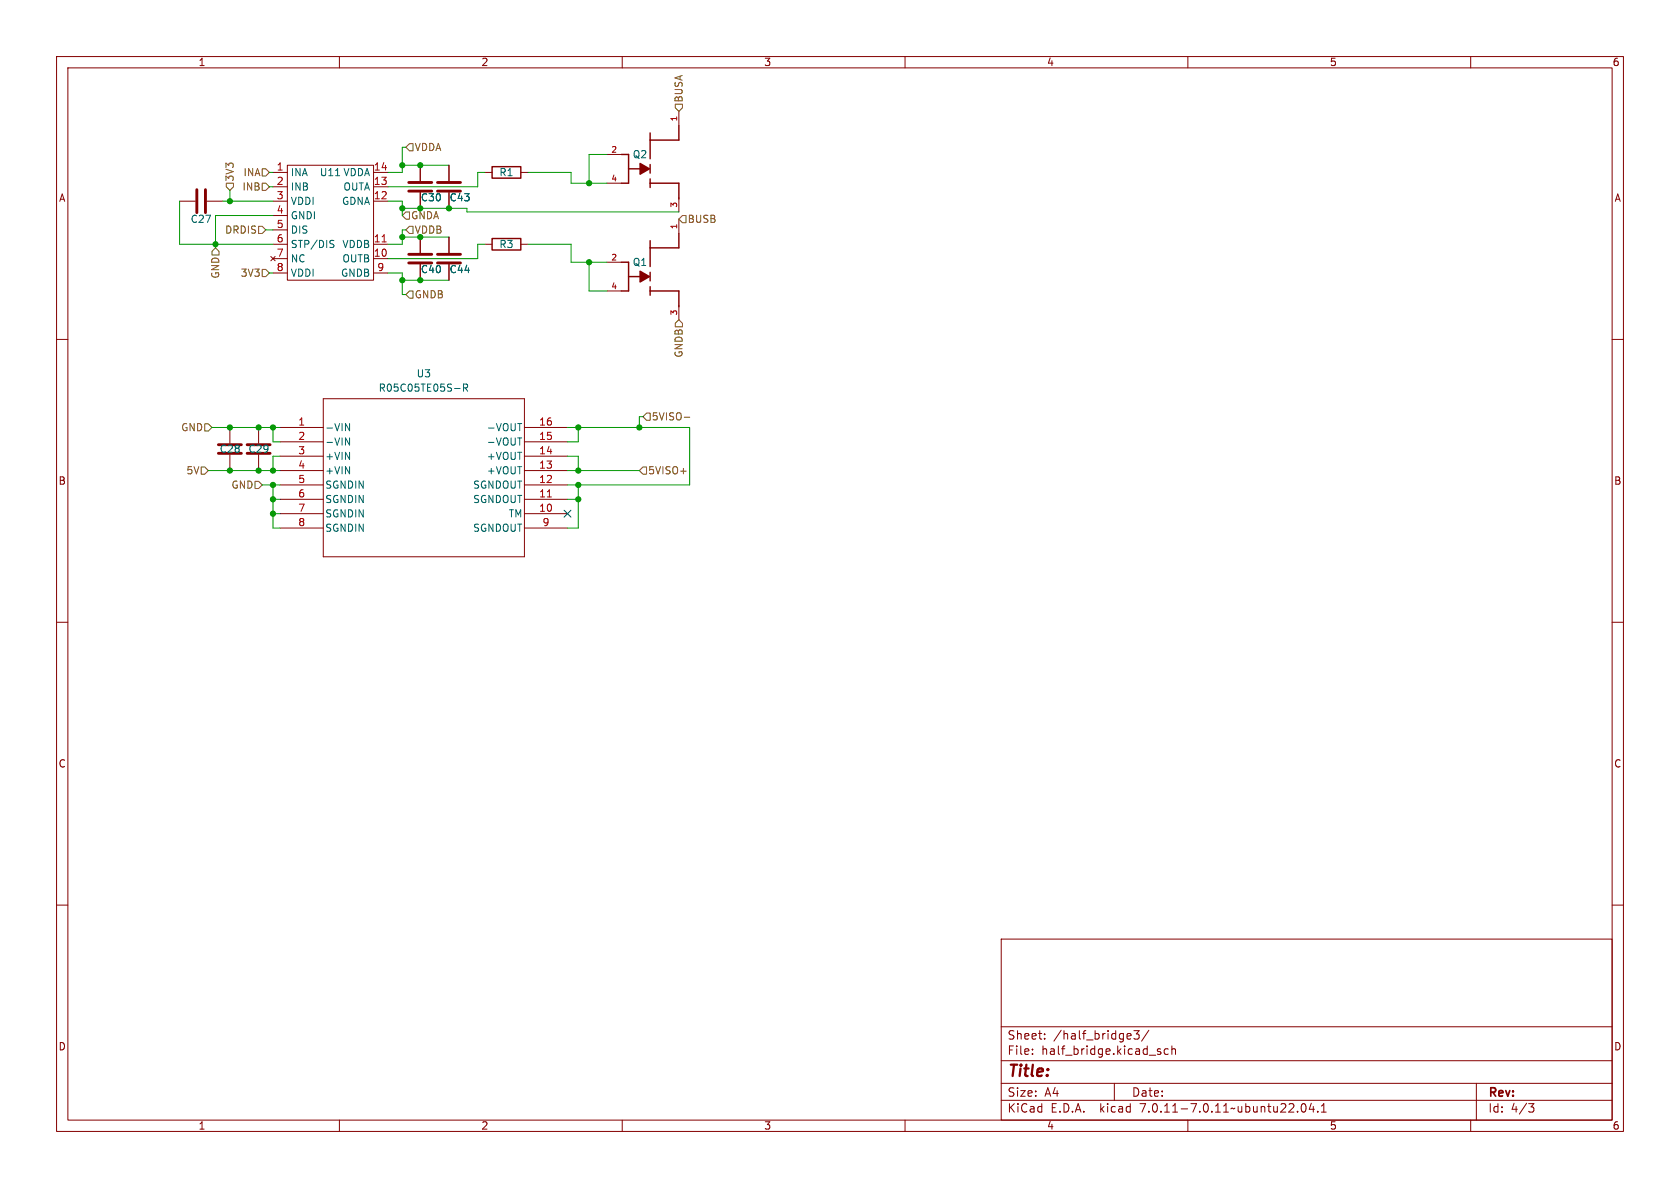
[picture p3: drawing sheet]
<svg xmlns="http://www.w3.org/2000/svg" width="297mm" height="210mm" viewBox="0 0 297 210" stroke-linecap="round" stroke-linejoin="round" font-family="sans-serif">
<g fill="none" stroke="#840000" stroke-width=".18">
<path d="M10 10h277v190h-277zM12 12h273v186h-273zM60 10v2M110 10v2M120 19.7v2.5M160 10v2M210 10v2M260 10v2M31.7 35.6h2.8M36.6 35.6h2.8M48.3 30.5h2.5M48.3 35.6h2.5"/>
<path d="M48.3 33h2.5M48.3 38.1h2.5M50.8 29.2h15.2v20.3h-15.2zM66 30.5h2.6M66 35.6h2.6M66 33h2.6M74.3 29.2v2.8M74.3 34v2.8M79.4 29.2v2.8M79.4 34v2.8M85.7 30.5h1.3M92.1 30.5h1.2"/>
<path d="M107.3 27.3h2.6M107.3 32.4h2.6M120 34.9v2.6M120 38.7v2.6M10 60h2M47.9 45.3l.7 .8M48.3 45.7h2.5M48.3 43.2h2.5M48.3 40.6h2.5M48.3 48.3h2.5M48.6 45.3l-.7 .8M66 45.7h2.6"/>
<path d="M66 43.2h2.6M66 48.3h2.6M74.3 41.9v2.8M74.3 46.7v2.8M79.4 41.9v2.8M79.4 46.7v2.8M85.7 43.2h1.3M92.1 43.2h1.2M107.3 46.4h2.6M107.3 51.4h2.6M120 54v2.5M285 60h2"/>
<path d="M40.6 75.6v2.8M45.7 75.6v2.8M49.5 75.6h7.6M49.5 78.1h7.6M57.1 70.5h35.6v27.9h-35.6zM92.7 75.6h7.6M92.7 78.1h7.6M40.6 80.4v2.8M45.7 80.4v2.8M49.5 90.8h7.6M49.5 88.3h7.6M49.5 85.7h7.6"/>
<path d="M49.5 83.2h7.6M49.5 80.6h7.6M49.5 93.3h7.6M92.7 90.8h7.6M92.7 88.3h7.6M92.7 85.7h7.6M92.7 83.2h7.6M92.7 80.6h7.6M92.7 93.3h7.6M10 110h2M285 110h2M10 160h2"/>
<path d="M285 160h2M177 166h108v32h-108zM60 198v2M110 198v2M160 198v2M177 194.5h108M177 191.5h108M177 187.5h108M177 181.5h108M182.5 186.3v.1M182.5 185.5v.1M184.7 183.6v.1"/>
<path d="M184.7 182.8v.1M197 191.5v3M199.5 182.7l.4 .1 .1 .3-.8 .1M199.9 183.6l-.4 .1M200.5 182.2h.9l-.5 .6 .4 .1v.7l-.2 .1h-.4l-.2-.1M203.1 182.1l-1.3 2M204.8 185.9l.4 .1v.2l-.2 .2h-.3M204.8 185.4l.4 .1M206.5 185.5l-.4-.1-.3 .3v.4l.2 .2h.5M207.2 185.5l.2-.1 .3 .1 .1 .9M207.2 184.9v1.5M210 198v2"/>
<path d="M229.4 196.5v.1M230.2 195.2l.2-.1a.81 .81 0 0 1 .6 .6 .81 .81 0 0 1-.3 .8l-.2 .1a.81 .81 0 0 1-.3-1.4zM231.8 195l-.3 1.1h.9M232.2 195.6v1M233 196.5v.1M233.6 196.6h.9M233.6 195.5l.4-.4v1.5M260 198v2M261 191.5v6.5M270.2 195.1h1l-.5 .6 .4 .1 .1 .5-.3 .3h-.4"/>
</g>
<g fill="none" stroke="#840000" stroke-width=".25">
<path d="M87 29.5h5.1v2h-5.1zM109.9 27.3h1.2v5.1h-1.2M111.1 29.8h3.2M114.9 32.4h5.1v2.8M114.9 23.5v4.6M114.9 29.1v1.5M114.9 31.6v1.5M120 22.2v2.6h-5.1M87 42.2h5.1v2h-5.1zM109.9 46.4h1.2v5h-1.2M111.1 48.9h3.2M114.9 42.5v4.6"/>
<path d="M114.9 48.1v1.6M114.9 50.7v1.5M114.9 51.4h5.1v2.8M120 41.3v2.5h-5.1"/>
</g>
<g fill="#840000" stroke="#840000" stroke-width=".25">
<path d="M113.2 28.9l1.6 .9-1.6 1z"/>
<path d="M113.2 47.9l1.6 1-1.6 .9z"/>
</g>
<g fill="none" stroke="#840000" stroke-width=".51">
<path d="M34.8 33.5v4.1M36.3 33.5v4.1M72.3 33.8h4M72.3 32.3h4M77.3 33.8h4.1M77.3 32.3h4.1M72.3 46.5h4M72.3 45h4M77.3 46.5h4.1M77.3 45h4.1M38.6 78.6h4.1M43.7 78.6h4.1"/>
<path d="M38.6 80.1h4.1M43.7 80.1h4.1"/>
</g>
<path d="M58.5 43.1l.4 .1 .1 .3-.2 .3h-.3M58.5 42.5l.5 .1M61.1 74.9l.7 1.2v-1.2M61.1 77.4l.7 1.3v-1.3M80.4 68.7h.9M81.9 68.6l.6-.1 .2-.2-.1-.3-.7-.1v1.3M82.2 68.6l.5 .6M91.5 77.4h.7M91.5 74.9h.7" fill="none" stroke="#006464" stroke-width=".18"/>
<path d="M67.6 42.8h.7M96.8 87.8h.7" fill="none" stroke="#a90000" stroke-width=".18"/>
<g fill="none" stroke="#725600" stroke-width=".18">
<path d="M119.4 18.4h1.2v.7l-.6 .6-.6-.6zM40 32.4h1.3v.6l-.7 .7-.6-.7zM46.4 32.4h.6l.6 .6-.6 .7h-.6zM46.4 29.8h.6l.6 .7-.6 .6h-.6zM71.1 38.1l.7-.6h.6v1.2h-.6zM72.4 25.4h.6v1.3h-.6l-.6-.7zM120.6 38.1h.7v1.3h-.7l-.6-.7zM38.1 43.8l.6 .7v.6h-1.2v-.6zM45.7 40h.7l.6 .6-.6 .7h-.7zM46.4 47.6h.6l.6 .7-.6 .6h-.6zM72.4 51.4h.6v1.3h-.6l-.6-.6zM72.4 40h.6v1.3h-.6l-.6-.7z"/>
<path d="M120 56.5l.6 .7v.6h-1.2v-.6zM36.2 74.9h.6l.7 .7-.7 .6h-.6zM114.3 73h.6v1.3h-.6l-.6-.6zM121 73.8h.9M35.6 82.6h.6l.6 .6-.6 .6h-.6zM45.1 85.1h.6l.7 .6-.7 .7h-.6zM113.7 82.6h.6v1.2h-.6l-.7-.6zM120.3 83.3h1"/>
</g>
<g fill="none" stroke="#009600" stroke-width=".18">
<path d="M31.7 35.6v7.6h16.6M39.4 35.6h8.9M40.6 33.7v1.9M47.6 33h.7M47.6 30.5h.7M48.3 38.1h-10.2v5.7M68.6 35.6h2.5v2.5M71.1 36.8h11.4v.7h37.5M71.1 29.2h8.3M71.8 26h-.7v4.5h-2.5M85.7 30.5h-1.2v2.5h-15.9M93.3 30.5h7.7v1.9h6.3"/>
<path d="M107.3 27.3h-3.2v5.1M47 40.6h1.3M47.6 48.3h.7M68.6 48.3h2.5v3.8h.7M71.1 41.9h8.3M71.1 49.5h8.3M71.8 40.6h-.7v2.6h-2.5M85.7 43.2h-1.2v2.5h-15.9M93.3 43.2h7.7v3.2h6.3M104.1 46.4v5h3.2M37.5 75.6h12M48.3 75.6v2.5h1.2"/>
<path d="M100.3 75.6h21.6v10.1h-21.6M102.2 75.6v2.5h-1.9M113.7 73.7h-.7v1.9M36.8 83.2h12.7M46.4 85.7h3.1M48.3 85.7v7.6h1.2M48.3 88.3h1.2M48.3 90.8h1.2M49.5 80.6h-1.2v2.6M100.3 83.2h12.7M100.3 80.6h1.9v2.6M100.3 88.3h1.9"/>
<path d="M102.2 85.7v7.6h-1.9"/>
</g>
<path d="M99.7 90.2l1.2 1.2M100.9 90.2l-1.2 1.2" fill="none" stroke="#000084" stroke-width=".18"/>
<g fill="#009600" stroke="#009600" stroke-width=".18">
<circle cx="102.2" cy="83.2" r=".46"/>
<circle cx="45.7" cy="83.2" r=".46"/>
<circle cx="48.3" cy="83.2" r=".46"/>
<circle cx="48.3" cy="85.7" r=".46"/>
<circle cx="102.2" cy="88.3" r=".46"/>
<circle cx="102.2" cy="85.7" r=".46"/>
<circle cx="48.3" cy="88.3" r=".46"/>
<circle cx="48.3" cy="90.8" r=".46"/>
<circle cx="74.3" cy="36.8" r=".46"/>
<circle cx="74.3" cy="41.9" r=".46"/>
<circle cx="79.4" cy="36.8" r=".46"/>
<circle cx="71.1" cy="29.2" r=".46"/>
<circle cx="74.3" cy="49.5" r=".46"/>
<circle cx="71.1" cy="36.8" r=".46"/>
<circle cx="74.3" cy="29.2" r=".46"/>
<circle cx="71.1" cy="41.9" r=".46"/>
<circle cx="71.1" cy="49.5" r=".46"/>
<circle cx="38.1" cy="43.2" r=".46"/>
<circle cx="40.6" cy="35.6" r=".46"/>
<circle cx="40.6" cy="75.6" r=".46"/>
<circle cx="40.6" cy="83.2" r=".46"/>
<circle cx="45.7" cy="75.6" r=".46"/>
<circle cx="48.3" cy="75.6" r=".46"/>
<circle cx="104.1" cy="46.4" r=".46"/>
<circle cx="104.1" cy="32.4" r=".46"/>
<circle cx="102.2" cy="75.6" r=".46"/>
<circle cx="113" cy="75.6" r=".46"/>
</g>
<text font-size="2.8" fill="#840000" x="178" y="190.9">Title:</text>
<g font-size="2.1" fill="#840000">
<text x="178" y="184">Sheet:</text>
<text x="186.2" y="184">/half_bridge3/</text>
<text x="178" y="186.7">File:</text>
<text x="184.1" y="186.7">half_bridge.kicad_sch</text>
<text x="178" y="196.9">KiCad</text>
<text x="178" y="194.1">Size:</text>
<text x="184.7" y="194.1">A4</text>
<text x="185.7" y="196.9">E.D.A.</text>
<text x="194.6" y="196.9">kicad</text>
<text x="200" y="194.1">Date:</text>
<text x="201.8" y="196.9">7.0.11-7.0.11~ubuntu22.04.1</text>
<text x="263" y="194.3">Rev:</text>
<text x="263" y="196.9">Id:</text>
<text x="267.1" y="196.9">4/3</text>
</g>
<g font-size="1.8" fill="#840000">
<text x="35" y="11.9">1</text>
<text x="85" y="11.9">2</text>
<text x="135" y="11.9">3</text>
<text x="185" y="11.9">4</text>
<text x="235" y="11.9">5</text>
<text x="285" y="11.9">6</text>
<text x="10.3" y="35.9">A</text>
<text x="285.3" y="35.9">A</text>
<text x="10.3" y="85.9">B</text>
<text x="285.3" y="85.9">B</text>
<text x="10.3" y="135.9">C</text>
<text x="285.3" y="135.9">C</text>
<text x="10.3" y="185.9">D</text>
<text x="285.3" y="185.9">D</text>
<text x="35" y="199.9">1</text>
<text x="85" y="199.9">2</text>
<text x="135" y="199.9">3</text>
<text x="185" y="199.9">4</text>
<text x="235" y="199.9">5</text>
<text x="285" y="199.9">6</text>
</g>
<g font-size="1.8" fill="#725600">
<text x="120.9" y="18.2" transform="rotate(-90 120.9 18.2)">BUSA</text>
<text x="73.2" y="26.9">VDDA</text>
<text x="41.5" y="32.2" transform="rotate(-90 41.5 32.2)">3V3</text>
<text x="42.8" y="33.9">INB</text>
<text x="42.9" y="31.3">INA</text>
<text x="39.7" y="41.5">DRDIS</text>
<text x="72.6" y="39">GNDA</text>
<text x="73.2" y="41.5">VDDB</text>
<text x="121.5" y="39.6">BUSB</text>
<text x="39" y="49.3" transform="rotate(-90 39 49.3)">GND</text>
<text x="42.5" y="49.1">3V3</text>
<text x="73.2" y="52.9">GNDB</text>
<text x="120.9" y="63.3" transform="rotate(-90 120.9 63.3)">GNDB</text>
<text x="31.9" y="76.4">GND</text>
<text x="115.1" y="74.5">5VISO-</text>
<text x="32.9" y="84">5V</text>
<text x="40.8" y="86.6">GND</text>
<text x="114.5" y="84">5VISO+</text>
</g>
<g font-size="1.8" fill="#006464">
<text x="111.8" y="28.2">Q2</text>
<text x="51.3" y="31.3">INA</text>
<text x="51.3" y="33.9">INB</text>
<text x="56.4" y="31.3">U11 VDDA</text>
<text x="60.6" y="33.9">OUTA</text>
<text x="74.3" y="35.8">C30</text>
<text x="79.4" y="35.8">C43</text>
<text x="88.2" y="31.3">R1</text>
<text x="33.6" y="39.6">C27</text>
<text x="51.3" y="36.4">VDDI</text>
<text x="51.3" y="39">GNDI</text>
<text x="51.3" y="41.5">DIS</text>
<text x="60.4" y="36.4">GDNA</text>
<text x="51.3" y="44">STP/DIS</text>
<text x="51.3" y="46.6">NC</text>
<text x="60.4" y="46.6">OUTB</text>
<text x="60.4" y="44">VDDB</text>
<text x="88.2" y="44">R3</text>
<text x="111.8" y="47.2">Q1</text>
<text x="51.3" y="49.1">VDDI</text>
<text x="60.2" y="49.1">GNDB</text>
<text x="74.3" y="48.5">C40</text>
<text x="79.4" y="48.5">C44</text>
<text x="66.8" y="69.4">R05C05TE05S-R</text>
<text x="73.6" y="66.9">U3</text>
<text x="57.4" y="76.4">-VIN</text>
<text x="86" y="76.4">-VOUT</text>
<text x="38.7" y="80.2">C28</text>
<text x="43.8" y="80.2">C29</text>
<text x="57.4" y="79">-VIN</text>
<text x="57.4" y="81.5">+VIN</text>
<text x="86" y="81.5">+VOUT</text>
<text x="86" y="79">-VOUT</text>
<text x="57.4" y="84">+VIN</text>
<text x="57.4" y="86.6">SGNDIN</text>
<text x="57.4" y="89.1">SGNDIN</text>
<text x="83.5" y="89.1">SGNDOUT</text>
<text x="83.5" y="86.6">SGNDOUT</text>
<text x="86" y="84">+VOUT</text>
<text x="57.4" y="91.7">SGNDIN</text>
<text x="57.4" y="94.2">SGNDIN</text>
<text x="83.5" y="94.2">SGNDOUT</text>
<text x="89.8" y="91.7">TM</text>
</g>
<g font-size="1.8" fill="#a90000">
<text x="48.8" y="30.2">1</text>
<text x="48.8" y="32.8">2</text>
<text x="48.8" y="35.3">3</text>
<text x="66" y="35.3">12</text>
<text x="66" y="32.8">13</text>
<text x="66" y="30.2">14</text>
<text x="48.8" y="37.8">4</text>
<text x="48.8" y="40.4">5</text>
<text x="48.8" y="42.9">6</text>
<text x="48.8" y="45.5">7</text>
<text x="66" y="45.5">10</text>
<text x="66" y="42.9">11</text>
<text x="48.8" y="48">8</text>
<text x="66.6" y="48">9</text>
<text x="52.6" y="75.3">1</text>
<text x="52.6" y="77.9">2</text>
<text x="95.2" y="77.9">15</text>
<text x="95.2" y="75.3">16</text>
<text x="52.6" y="80.4">3</text>
<text x="52.6" y="82.9">4</text>
<text x="95.2" y="82.9">13</text>
<text x="95.2" y="80.4">14</text>
<text x="52.6" y="85.5">5</text>
<text x="52.6" y="88">6</text>
<text x="95.2" y="88">11</text>
<text x="95.2" y="85.5">12</text>
<text x="52.6" y="90.6">7</text>
<text x="52.6" y="93.1">8</text>
<text x="95.2" y="90.6">10</text>
<text x="95.8" y="93.1">9</text>
</g>
<g font-size="1.4" fill="#a90000">
<text x="119.8" y="21.6" transform="rotate(-90 119.8 21.6)">1</text>
<text x="108" y="27.1">2</text>
<text x="108" y="32.1">4</text>
<text x="119.8" y="40.6" transform="rotate(-90 119.8 40.6)">1</text>
<text x="119.8" y="36.8" transform="rotate(-90 119.8 36.8)">3</text>
<text x="108" y="46.1">2</text>
<text x="108" y="51.2">4</text>
<text x="119.8" y="55.9" transform="rotate(-90 119.8 55.9)">3</text>
</g>
</svg>
